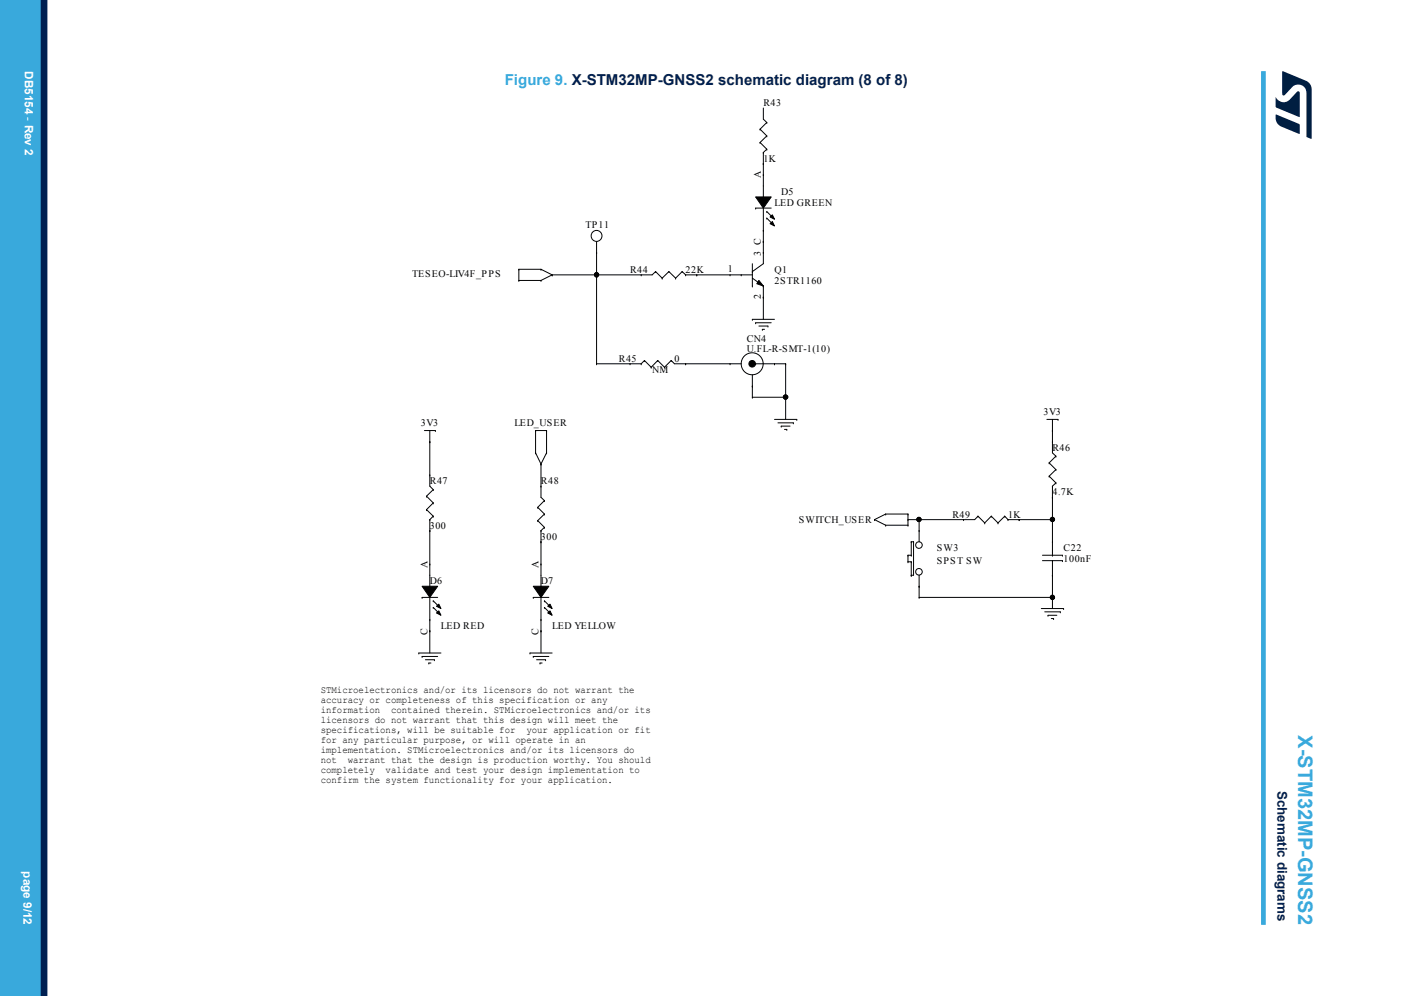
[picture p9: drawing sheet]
<svg xmlns="http://www.w3.org/2000/svg" width="297mm" height="210mm" viewBox="0 0 297 210" stroke-linecap="round" stroke-linejoin="round" font-family="sans-serif">
<g fill="none" stroke="#000" stroke-width=".21">
<path d="M160.3 27.2h.1M160.3 30h.1M160.3 27.2l1.4 1.5M160.3 30l1.4 1.5M161 32.2h.1M161 34.5h.1M161 36.9h.1M161 22.8v2.3l.7 .7M161 32.2v9.3M161.7 25.8h.1M161.7 28.7h.1M161.7 31.5h.1"/>
<path d="M161.7 25.8l-1.4 1.4M161.7 28.7l-1.4 1.3M161.7 31.5l-.7 .7M109.4 59.1h.1M109.4 56.8h.1M109.4 56.8v2.3M109.4 56.8h4.7M109.4 59.1h4.7M114.1 59.1h.1M114.1 56.8h.1M114.1 56.8l2.4 1.2M116.5 58h.1"/>
<path d="M116.5 58l-2.4 1.1M125.8 53.2h.1M125.8 58h.1M125.8 50.9v25.8M135.2 58h.1M138.3 57.3l-.7 .7h-21.1M138.3 57.3h.1M138.3 57.3l1.4 1.3M139.7 58.6h.1M141.1 57.3h.1M141.1 57.3l1.4 1.3M141.1 57.3l-1.4 1.3"/>
<path d="M142.5 58.6h.1M143.9 57.3h.1M143.9 57.3l.7 .7M143.9 57.3l-1.4 1.3M144.6 58h.1M144.6 58h14.1M147 58h.1M154 58h.1M156.3 58h.1M158.7 57.3h.1M158.7 55.6v4.7M158.7 58.6l2.3 1.7"/>
<path d="M159.4 43.9h3.3M159.4 43.9h.1M159.4 41.5h3.3l-1.7 2.4zM160.1 59.1l.9 1.2-1.4-.5zM161 53.2h.1M161 41.5h.1M161 48.6h.1M161 50.9h.1M161 43.9v11.7l-2.3 1.7M161.7 44.6l1.4 1.4M161.7 46l1.4 1.4M161.7 44.6h.1"/>
<path d="M161.7 46h.1M162.4 47.2l.5-.5 .5 .9zM162.4 45.7l.5-.4 .5 .9zM125.8 76.7h.1M125.8 76.7h9.4M132.9 76.7h.1M135.2 76.7h.1M135.9 76l1.5 1.4M135.9 76h.1M135.9 76l-.7 .7M137.4 77.4h.1M138.7 76h.1"/>
<path d="M138.7 76l-1.3 1.4M138.7 76l1.5 1.4M140.2 77.4h.1M141.6 76h.1M141.6 76l-1.4 1.4M141.6 76l.7 .7h14M144.6 76.7h.1M154 76.7h.1M158.7 67.3h4.7M158.7 67.3h.1M158.7 60.3h.1M158.7 79.1v4.7"/>
<path d="M159.4 68.1h3.3M159.4 68.1h.1M159.4 76.7h.1M159.4 76.7h6.3M160.1 68.7h1.9M160.8 69.4h.5M160.8 69.4h.1M161 60.3h.1M161 62.7h.1M161 60.3v7M162 68.7h.1M163.4 76.7h.1"/>
<path d="M165.7 76.7h.1M165.7 76.7v11.7M89.5 90.8h2.3M90.7 93.1h.1M90.7 90.8v11.7l.7 .7M91.8 90.8h.1M113 95.5l1.1 2.3M113 95.5h.1M113 90.8h.1M113 90.8v4.7M113 90.8h2.3M114.1 97.8h.1"/>
<path d="M114.1 97.8v7.1l.7 .6M115.3 90.8h.1M115.3 95.5h.1M115.3 90.8v4.7M115.3 95.5l-1.2 2.3M158.7 81.4h.1M158.7 83.8h.1M158.7 83.8h7M163.4 88.4h4.7M164.1 89.2h3.2M164.8 89.8h.1M164.8 89.8h1.9"/>
<path d="M165.5 90.5h.5M165.7 83.8h.1M166 90.5h.1M167.3 89.2h.1M168.1 88.4h.1M220.8 88.4h2.4M221.3 97.6h.1M221.3 97.6l1.4 1.4M222 90.8h.1M222 93.1h.1M222 88.4v7.1l.7 .7M222.7 96.2h.1"/>
<path d="M222.7 99h.1M222.7 96.2l-1.4 1.4M222.7 99l-1.4 1.4M223.2 88.4h.1M90 104.6h.1M90 107.5h.1M90 104.6l1.4 1.4M90 107.5l1.4 1.3M90.7 109.6h.1M90.7 100.2h.1M90.7 111.9h.1M90.7 118.9h.1"/>
<path d="M90.7 109.6v14M91.4 103.2h.1M91.4 106h.1M91.4 108.8h.1M91.4 103.2l-1.4 1.4M91.4 106l-1.4 1.5M91.4 108.8l-.7 .8M113.4 107h.1M113.4 109.8h.1M113.4 107l1.4 1.4M113.4 109.8l1.4 1.4M114.1 111.9h.1"/>
<path d="M114.1 102.5h.1M114.1 114.2h.1M114.1 118.9h.1M114.1 111.9v11.7M114.8 105.5h.1M114.8 108.4h.1M114.8 111.2h.1M114.8 105.5l-1.4 1.5M114.8 108.4l-1.4 1.4M114.8 111.2l-.7 .7M184.5 109.6h.1M184.5 109.6l2.3 1.1"/>
<path d="M186.8 108.4l-2.3 1.2M186.8 110.7h4.7M186.8 108.4h.1M186.8 110.7h.1M186.8 108.4h4.7M191.5 108.4h.1M191.5 110.7h.1M191.5 117.1h.1M191.5 118.5h.1M191.5 109.6h.1M191.5 108.4v2.3M191.5 117.1v1.4"/>
<path d="M191.5 118.5h.7M191.5 117.1h.7M192.2 114.2h.5M192.2 114.2h.1M192.2 117.1h.1M192.2 118.5h.1M192.2 114.2v2.9M192.2 118.5v2.8M192.7 114.2h.1M192.7 114.2v7.1h-.5M193.9 111.9h.1M193.9 109.6h.1"/>
<path d="M193.9 109.6v4.6M203.3 109.6h.1M206.3 108.8l-.7 .8h-14.1M206.3 108.8h.1M206.3 108.8l1.4 1.5M207.7 110.3h.1M209.1 108.8h.1M209.1 108.8l1.4 1.5M209.1 108.8l-1.4 1.5M210.5 110.3h.1M211.9 108.8l-1.4 1.5M211.9 108.8h.1"/>
<path d="M211.9 108.8l.7 .8M212.6 109.6h.1M212.6 109.6h9.4M215 109.6h.1M219.9 118.2h4.2M219.9 117.1h4.2M221.3 100.4h.1M221.3 100.4l1.4 1.4M222 102.5h.1M222 104.9h.1M222 117.1h.1M222 118.2h.1"/>
<path d="M222 114.2h.1M222 109.6h.1M222 102.5v14.6M222 118.2v10.1M222.7 101.8h.1M222.7 101.8l-.7 .7M224.1 118.2h.1M224.1 117.1h.1M88.3 137.7h4.7M88.3 137.7h.1M89 138.4h3.3M89 126h3.3"/>
<path d="M89 123.6h3.3l-1.6 2.4zM89 138.4h.1M89 126h.1M89.7 139.1h1.9M90.5 139.8h.1M90.5 139.8h.4M90.7 123.6h.1M90.7 130.7h.1M90.7 133h.1M90.7 126v11.7M91.4 126.7l1.4 1.4M91.4 128.1l1.4 1.4"/>
<path d="M91.4 126.7h.1M91.4 128.1h.1M91.6 139.1h.1M92.1 129.2l.5-.4 .4 .9zM92.1 127.8l.5-.4 .4 .9zM111.8 137.7h.1M111.8 137.7h4.7M112.5 123.6h3.3l-1.7 2.4zM112.5 138.4h.1M112.5 126h.1M112.5 138.4h3.3M112.5 126h3.3"/>
<path d="M113.2 139.1h1.9M113.9 139.8h.5M113.9 139.8h.1M114.1 123.6h.1M114.1 130.7h.1M114.1 133h.1M114.1 126v11.7M114.8 126.7l1.4 1.4M114.8 128.1l1.4 1.4M114.8 126.7h.1M114.8 128.1h.1M115.1 139.1h.1"/>
<path d="M115.5 129.2l.5-.4 .5 .9zM115.5 127.8l.5-.4 .5 .9zM192.2 121.3h.1M193.9 123.6h.1M193.9 126h.1M193.9 121.3v4.7M193.9 126h28.1M219.6 128.3h4.8M220.4 129h3.3M221.1 129.7h1.8M221.1 129.7h.1M221.8 130.4h.4"/>
<path d="M222 121.3h.1M222 126h.1M222.2 130.4h.1M223.7 129h.1M224.4 128.3h.1"/>
<circle cx="125.8" cy="49.7" r="1.15"/>
<circle cx="125.8" cy="57.9" r=".46"/>
<circle cx="158.7" cy="76.7" r="2.32"/>
<circle cx="158.7" cy="76.7" r=".7"/>
<circle cx="165.7" cy="83.7" r=".46"/>
<circle cx="193.8" cy="109.5" r=".46"/>
<circle cx="193.8" cy="114.9" r=".7"/>
<circle cx="222" cy="109.5" r=".46"/>
<circle cx="193.8" cy="120.6" r=".7"/>
<circle cx="222" cy="126" r=".46"/>
</g>
<g fill="#000">
<path d="M160.1 59.1l.9 1.2-1.4-.5z"/>
<path d="M159.4 41.5h3.3l-1.7 2.4z" fill-rule="evenodd"/>
<path d="M162.4 47.2l.5-.5 .5 .9z" fill-rule="evenodd"/>
<path d="M162.4 45.7l.5-.4 .5 .9z" fill-rule="evenodd"/>
<path d="M89 123.6h3.3l-1.6 2.4z" fill-rule="evenodd"/>
<path d="M92.1 129.2l.5-.4 .4 .9z" fill-rule="evenodd"/>
<path d="M92.1 127.8l.5-.4 .4 .9z" fill-rule="evenodd"/>
<path d="M112.5 123.6h3.3l-1.7 2.4z" fill-rule="evenodd"/>
<path d="M115.5 129.2l.5-.4 .5 .9z" fill-rule="evenodd"/>
<path d="M115.5 127.8l.5-.4 .5 .9z" fill-rule="evenodd"/>
<circle cx="125.8" cy="57.9" r=".46"/>
<circle cx="158.7" cy="76.7" r=".7"/>
<circle cx="165.7" cy="83.7" r=".46"/>
<circle cx="193.8" cy="109.5" r=".46"/>
<circle cx="222" cy="109.5" r=".46"/>
<circle cx="222" cy="126" r=".46"/>
</g>
<path d="M266.5 15v180" fill="none" stroke="#39a9dc" stroke-width="1"/>
<g fill="#39a9dc">
<path d="M0 0h8.6v210h-8.6z" fill-rule="evenodd"/>
<path d="M0 0h7.5v210h-7.5z" fill-rule="evenodd"/>
</g>
<path d="M9.3 0v210" fill="none" stroke="#002052" stroke-width="1.4"/>
<g fill="#001e41">
<path d="M270.5 15l5 2.1a1.91 1.91 0 0 1 1.2 1.7v10.4l-.1 .1-1-.5v-9.2a1.74 1.74 0 0 0-1-1.6 1.74 1.74 0 0 0-2 .3l-1.6 1.7-.2 .1-.3-.1z"/>
<path d="M269.1 24.2l4.9 1.9 .2 .3v1.7l-.2 .1-3.8-1.5a1.92 1.92 0 0 1-1.1-1.8z"/>
<path d="M269.1 20.5a1.85 1.85 0 0 0 2.9 .5l1.6-1.6 .2-.2 .3 .2v5.3l-5-2.1z"/>
</g>
<text font-size="4.2" fill="#39a9dc" x="273.8" y="155" transform="rotate(90 273.8 155)">X-STM32MP-GNSS2</text>
<text font-size="3.2" fill="#39a9dc" x="106.5" y="17.8">Figure 9. X-STM32MP-GNSS2 schematic diagram (8 of 8)</text>
<text font-size="2.8" fill="#002052" x="269.5" y="166.8" transform="rotate(90 269.5 166.8)">Schematic diagrams</text>
<g font-size="2.5" fill="#fff">
<text x="5.3" y="15" transform="rotate(90 5.3 15)">DB5154 - Rev 2</text>
<text x="5" y="183.7" transform="rotate(90 5 183.7)">page 9/12</text>
</g>
<g font-size="2.1">
<text x="161" y="22.3">R43</text>
<text x="161" y="34.1">1K</text>
<text x="160.5" y="37.6" transform="rotate(-90 160.5 37.6)">A</text>
<text x="164.8" y="41.1">D5</text>
<text x="163.4" y="43.4">LED GREEN</text>
<text x="123.5" y="48.1">TP11</text>
<text x="160.5" y="54" transform="rotate(-90 160.5 54)">3 C</text>
<text x="86.9" y="58.4">TESEO-LIV4F_PPS</text>
<text x="132.9" y="57.5">R44</text>
<text x="144.6" y="57.5">22K</text>
<text x="153.5" y="57.4">1</text>
<text x="163.4" y="57.5">Q1</text>
<text x="163.4" y="59.9">2STR1160</text>
<text x="160.5" y="63.1" transform="rotate(-90 160.5 63.1)">2</text>
<text x="130.5" y="76.3">R45</text>
<text x="142.3" y="76.3">0</text>
<text x="157.5" y="72.1">CN4</text>
<text x="157.5" y="74.2">U.FL-R-SMT-1(10)</text>
<text x="137.6" y="78.6">NM</text>
<text x="88.8" y="89.9">3V3</text>
<text x="108.5" y="89.9">LED_USER</text>
<text x="220.1" y="87.5">3V3</text>
<text x="222" y="95">R46</text>
<text x="90.7" y="102.1">R47</text>
<text x="114.1" y="102.1">R48</text>
<text x="222" y="104.4">4.7K</text>
<text x="90.7" y="111.5">300</text>
<text x="114.1" y="113.8">300</text>
<text x="168.5" y="110.3">SWITCH_USER</text>
<text x="200.9" y="109.1">R49</text>
<text x="212.6" y="109.1">1K</text>
<text x="90.1" y="119.7" transform="rotate(-90 90.1 119.7)">A</text>
<text x="113.6" y="119.7" transform="rotate(-90 113.6 119.7)">A</text>
<text x="197.6" y="119">SPST SW</text>
<text x="197.6" y="116.1">SW3</text>
<text x="224.4" y="116.1">C22</text>
<text x="224.4" y="118.5">100nF</text>
<text x="90.7" y="123.2">D6</text>
<text x="114.1" y="123.2">D7</text>
<text x="90.1" y="133.8" transform="rotate(-90 90.1 133.8)">C</text>
<text x="93" y="132.6">LED RED</text>
<text x="113.6" y="133.8" transform="rotate(-90 113.6 133.8)">C</text>
<text x="116.5" y="132.6">LED YELLOW</text>
<text x="67.7" y="146">STMicroelectronics and/or its licensors do not warrant the</text>
<text x="67.7" y="148.1">accuracy or completeness of this specification or any</text>
<text x="67.7" y="150.2">information</text>
<text x="67.7" y="152.3">licensors do not warrant that this design will meet the</text>
<text x="67.7" y="154.5">specifications, will be suitable for</text>
<text x="82.5" y="150.2">contained therein. STMicroelectronics and/or its</text>
<text x="111" y="154.5">your application or fit</text>
<text x="67.6" y="156.6">for any particular purpose, or will operate in an</text>
<text x="67.6" y="158.7">implementation. STMicroelectronics and/or its licensors do</text>
<text x="67.6" y="160.8">not</text>
<text x="73.4" y="160.8">warrant that the design is production worthy. You should</text>
<text x="67.6" y="162.9">completely</text>
<text x="67.6" y="165">confirm the system functionality for your application.</text>
<text x="81.3" y="162.9">validate and test your design implementation to</text>
</g>
</svg>
